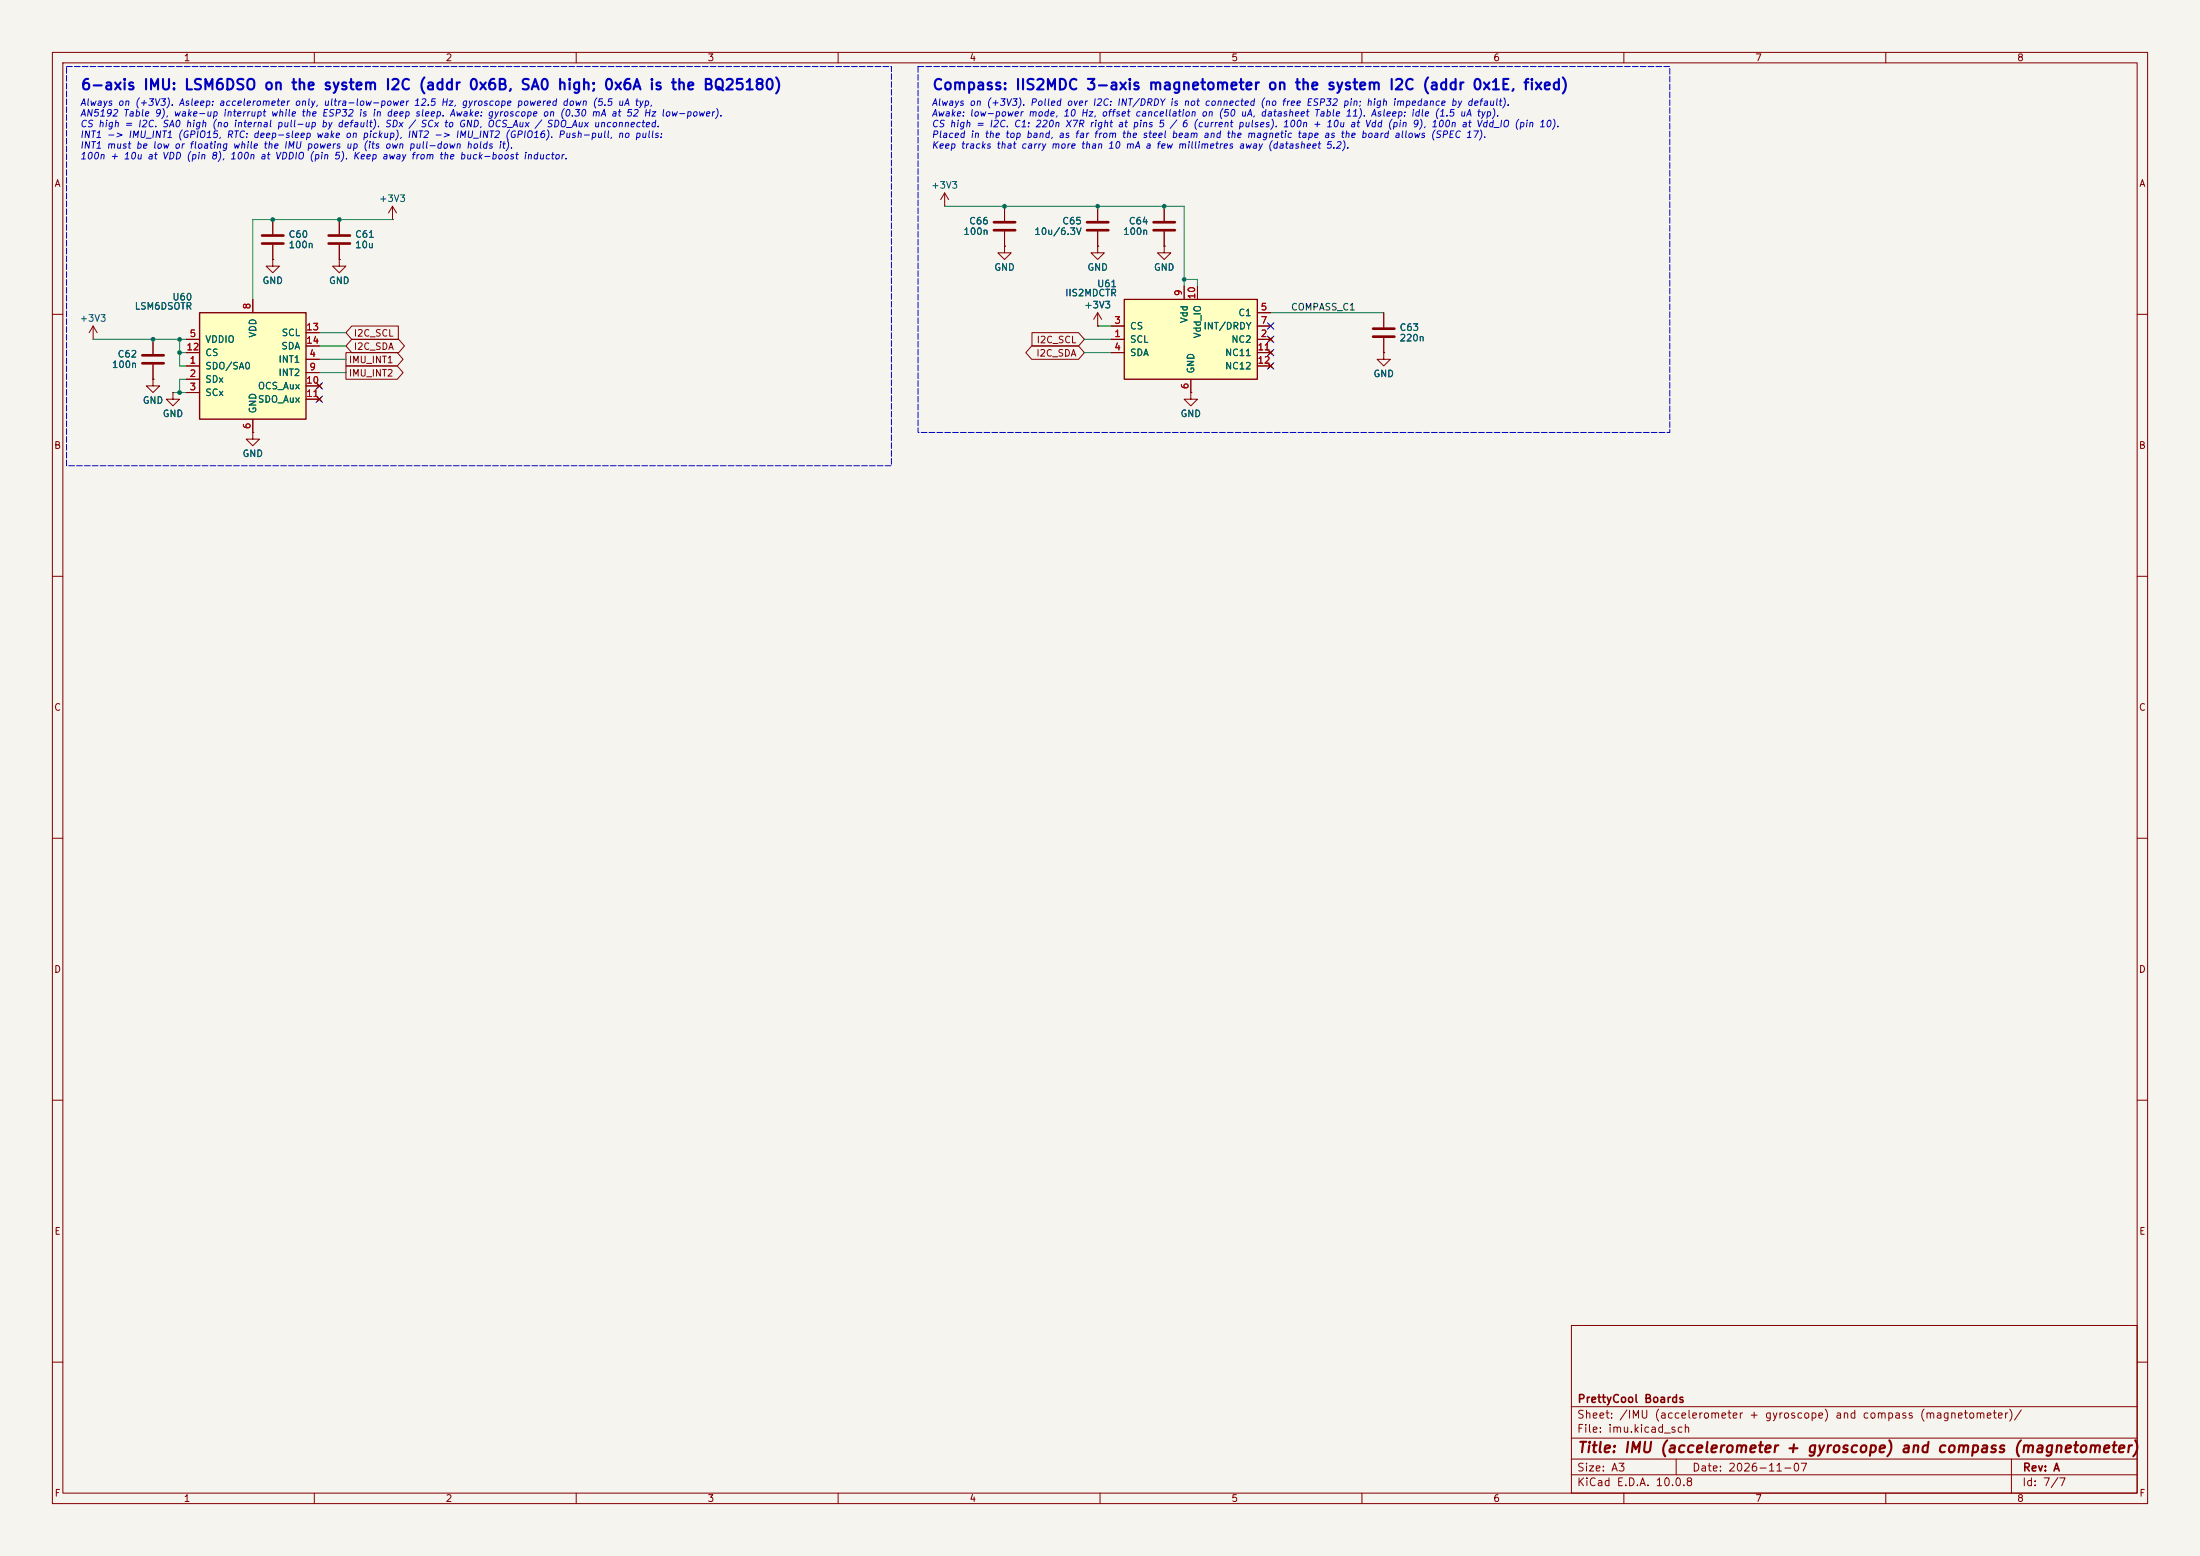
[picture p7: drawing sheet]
(kicad_sch
 (version 20260306)
 (generator "eeschema")
 (generator_version "10.0")
 (paper "A3")
 (title_block
  (title "IMU (accelerometer + gyroscope) and compass (magnetometer)")
  (date "2026-11-07")
  (rev "A")
  (company "PrettyCool Boards"))
 (lib_symbols
  (symbol "Device:C"
   (pin_numbers (hide yes))
   (pin_names
    (offset 0.254)) (exclude_from_sim no) (in_bom yes) (on_board yes)
   (in_pos_files yes)
   (duplicate_pin_numbers_are_jumpers no)
   (property "Reference" "C" (at 0.635 2.54 0) (show_name no) (do_not_autoplace no) (effects (font (size 1.27 1.27)) (justify left)))
   (property "Value" "C" (at 0.635 -2.54 0) (show_name no) (do_not_autoplace no) (effects (font (size 1.27 1.27)) (justify left)))
   (property "Footprint" "" (at 0.9652 -3.81 0) (show_name no) (do_not_autoplace no) (hide yes) (effects (font (size 1.27 1.27))))
   (property "Datasheet" "" (at 0 0 0) (show_name no) (do_not_autoplace no) (hide yes) (effects (font (size 1.27 1.27))))
   (property "Description" "Unpolarized capacitor" (at 0 0 0) (show_name no) (do_not_autoplace no) (hide yes) (effects (font (size 1.27 1.27))))
   (symbol "C_0_1"
    (polyline (pts (xy -2.032 0.762) (xy 2.032 0.762)) (stroke (width 0.508) (type default)) (fill (type none)))
    (polyline (pts (xy -2.032 -0.762) (xy 2.032 -0.762)) (stroke (width 0.508) (type default)) (fill (type none))))
   (symbol "C_1_1"
    (pin passive line (at 0 3.81 270) (length 2.794) (name "" (effects (font (size 1.27 1.27)))) (number "1" (effects (font (size 1.27 1.27)))))
    (pin passive line (at 0 -3.81 90) (length 2.794) (name "" (effects (font (size 1.27 1.27)))) (number "2" (effects (font (size 1.27 1.27))))))
   (embedded_fonts no))
  (symbol "caliper:IIS2MDC"
   (pin_names
    (offset 1.016)) (exclude_from_sim no) (in_bom yes) (on_board yes)
   (in_pos_files yes)
   (duplicate_pin_numbers_are_jumpers no)
   (property "Reference" "U" (at -12.7 8.89 0) (show_name no) (do_not_autoplace no) (effects (font (size 1.27 1.27)) (justify left bottom)))
   (property "Value" "IIS2MDC" (at -12.7 -8.89 0) (show_name no) (do_not_autoplace no) (effects (font (size 1.27 1.27)) (justify left top)))
   (property "Footprint" "Package_LGA:LGA-12_2x2mm_P0.5mm" (at 0 0 0) (hide yes) (show_name no) (do_not_autoplace no) (effects (font (size 1.27 1.27))))
   (property "Datasheet" "https://www.st.com/resource/en/datasheet/iis2mdc.pdf" (at 0 0 0) (hide yes) (show_name no) (do_not_autoplace no) (effects (font (size 1.27 1.27))))
   (property "Description" "3-axis magnetometer, +/-50 gauss, I2C/SPI, 1.71-3.6 V, LGA-12 2x2x0.7 mm" (at 0 0 0) (hide yes) (show_name no) (do_not_autoplace no) (effects (font (size 1.27 1.27))))
   (symbol "IIS2MDC_0_1"
    (rectangle (start -12.7 7.62) (end 12.7 -7.62) (stroke (width 0.254) (type default)) (fill (type background))))
   (symbol "IIS2MDC_1_1"
    (pin input line (at -15.24 2.54 0) (length 2.54) (name "CS" (effects (font (size 1.27 1.27)))) (number "3" (effects (font (size 1.27 1.27)))))
    (pin input line (at -15.24 0 0) (length 2.54) (name "SCL" (effects (font (size 1.27 1.27)))) (number "1" (effects (font (size 1.27 1.27)))))
    (pin bidirectional line (at -15.24 -2.54 0) (length 2.54) (name "SDA" (effects (font (size 1.27 1.27)))) (number "4" (effects (font (size 1.27 1.27)))))
    (pin passive line (at 15.24 5.08 180) (length 2.54) (name "C1" (effects (font (size 1.27 1.27)))) (number "5" (effects (font (size 1.27 1.27)))))
    (pin output line (at 15.24 2.54 180) (length 2.54) (name "INT/DRDY" (effects (font (size 1.27 1.27)))) (number "7" (effects (font (size 1.27 1.27)))))
    (pin no_connect line (at 15.24 0 180) (length 2.54) (name "NC2" (effects (font (size 1.27 1.27)))) (number "2" (effects (font (size 1.27 1.27)))))
    (pin no_connect line (at 15.24 -2.54 180) (length 2.54) (name "NC11" (effects (font (size 1.27 1.27)))) (number "11" (effects (font (size 1.27 1.27)))))
    (pin no_connect line (at 15.24 -5.08 180) (length 2.54) (name "NC12" (effects (font (size 1.27 1.27)))) (number "12" (effects (font (size 1.27 1.27)))))
    (pin power_in line (at -1.27 10.16 270) (length 2.54) (name "Vdd" (effects (font (size 1.27 1.27)))) (number "9" (effects (font (size 1.27 1.27)))))
    (pin power_in line (at 1.27 10.16 270) (length 2.54) (name "Vdd_IO" (effects (font (size 1.27 1.27)))) (number "10" (effects (font (size 1.27 1.27)))))
    (pin power_in line (at 0 -10.16 90) (length 2.54) (name "GND" (effects (font (size 1.27 1.27)))) (number "6" (effects (font (size 1.27 1.27)))))
    (pin passive line (at 0 -10.16 90) (length 2.54) (hide yes) (name "GND" (effects (font (size 1.27 1.27)))) (number "8" (effects (font (size 1.27 1.27))))))
   (embedded_fonts no))
  (symbol "caliper:LSM6DSO"
   (pin_names
    (offset 1.016)) (exclude_from_sim no) (in_bom yes) (on_board yes)
   (in_pos_files yes)
   (duplicate_pin_numbers_are_jumpers no)
   (property "Reference" "U" (at -10.16 11.43 0) (show_name no) (do_not_autoplace no) (effects (font (size 1.27 1.27)) (justify left bottom)))
   (property "Value" "LSM6DSO" (at -10.16 -11.43 0) (show_name no) (do_not_autoplace no) (effects (font (size 1.27 1.27)) (justify left top)))
   (property "Footprint" "Package_LGA:LGA-14_3x2.5mm_P0.5mm_LayoutBorder3x4y" (at 0 0 0) (hide yes) (show_name no) (do_not_autoplace no) (effects (font (size 1.27 1.27))))
   (property "Datasheet" "https://www.st.com/resource/en/datasheet/lsm6dso.pdf" (at 0 0 0) (hide yes) (show_name no) (do_not_autoplace no) (effects (font (size 1.27 1.27))))
   (property "Description" "6-axis IMU: 3-axis accelerometer + 3-axis gyroscope, I2C/SPI, 1.71-3.6 V, LGA-14 2.5x3x0.83 mm" (at 0 0 0) (hide yes) (show_name no) (do_not_autoplace no) (effects (font (size 1.27 1.27))))
   (symbol "LSM6DSO_0_1"
    (rectangle (start -10.16 10.16) (end 10.16 -10.16) (stroke (width 0.254) (type default)) (fill (type background))))
   (symbol "LSM6DSO_1_1"
    (pin power_in line (at -12.7 5.08 0) (length 2.54) (name "VDDIO" (effects (font (size 1.27 1.27)))) (number "5" (effects (font (size 1.27 1.27)))))
    (pin input line (at -12.7 2.54 0) (length 2.54) (name "CS" (effects (font (size 1.27 1.27)))) (number "12" (effects (font (size 1.27 1.27)))))
    (pin input line (at -12.7 0 0) (length 2.54) (name "SDO/SA0" (effects (font (size 1.27 1.27)))) (number "1" (effects (font (size 1.27 1.27)))))
    (pin input line (at -12.7 -2.54 0) (length 2.54) (name "SDx" (effects (font (size 1.27 1.27)))) (number "2" (effects (font (size 1.27 1.27)))))
    (pin input line (at -12.7 -5.08 0) (length 2.54) (name "SCx" (effects (font (size 1.27 1.27)))) (number "3" (effects (font (size 1.27 1.27)))))
    (pin input line (at 12.7 6.35 180) (length 2.54) (name "SCL" (effects (font (size 1.27 1.27)))) (number "13" (effects (font (size 1.27 1.27)))))
    (pin bidirectional line (at 12.7 3.81 180) (length 2.54) (name "SDA" (effects (font (size 1.27 1.27)))) (number "14" (effects (font (size 1.27 1.27)))))
    (pin output line (at 12.7 1.27 180) (length 2.54) (name "INT1" (effects (font (size 1.27 1.27)))) (number "4" (effects (font (size 1.27 1.27)))))
    (pin output line (at 12.7 -1.27 180) (length 2.54) (name "INT2" (effects (font (size 1.27 1.27)))) (number "9" (effects (font (size 1.27 1.27)))))
    (pin no_connect line (at 12.7 -3.81 180) (length 2.54) (name "OCS_Aux" (effects (font (size 1.27 1.27)))) (number "10" (effects (font (size 1.27 1.27)))))
    (pin no_connect line (at 12.7 -6.35 180) (length 2.54) (name "SDO_Aux" (effects (font (size 1.27 1.27)))) (number "11" (effects (font (size 1.27 1.27)))))
    (pin power_in line (at 0 12.7 270) (length 2.54) (name "VDD" (effects (font (size 1.27 1.27)))) (number "8" (effects (font (size 1.27 1.27)))))
    (pin power_in line (at 0 -12.7 90) (length 2.54) (name "GND" (effects (font (size 1.27 1.27)))) (number "6" (effects (font (size 1.27 1.27)))))
    (pin passive line (at 0 -12.7 90) (length 2.54) (hide yes) (name "GND" (effects (font (size 1.27 1.27)))) (number "7" (effects (font (size 1.27 1.27))))))
   (embedded_fonts no))
  (symbol "power:+3V3"
   (power global)
   (pin_numbers (hide yes))
   (pin_names
    (offset 0) (hide yes)) (exclude_from_sim no) (in_bom yes) (on_board yes)
   (in_pos_files yes)
   (duplicate_pin_numbers_are_jumpers no)
   (property "Reference" "#PWR" (at 0 -3.81 0) (show_name no) (do_not_autoplace no) (hide yes) (effects (font (size 1.27 1.27))))
   (property "Value" "+3V3" (at 0 3.556 0) (show_name no) (do_not_autoplace no) (effects (font (size 1.27 1.27))))
   (property "Footprint" "" (at 0 0 0) (show_name no) (do_not_autoplace no) (hide yes) (effects (font (size 1.27 1.27))))
   (property "Datasheet" "" (at 0 0 0) (show_name no) (do_not_autoplace no) (hide yes) (effects (font (size 1.27 1.27))))
   (property "Description" "Power symbol creates a global label with name \"+3V3\"" (at 0 0 0) (show_name no) (do_not_autoplace no) (hide yes) (effects (font (size 1.27 1.27))))
   (symbol "+3V3_0_1"
    (polyline (pts (xy -0.762 1.27) (xy 0 2.54)) (stroke (width 0) (type default)) (fill (type none)))
    (polyline (pts (xy 0 2.54) (xy 0.762 1.27)) (stroke (width 0) (type default)) (fill (type none)))
    (polyline (pts (xy 0 0) (xy 0 2.54)) (stroke (width 0) (type default)) (fill (type none))))
   (symbol "+3V3_1_1"
    (pin power_in line (at 0 0 90) (length 0) (name "" (effects (font (size 1.27 1.27)))) (number "1" (effects (font (size 1.27 1.27))))))
   (embedded_fonts no))
  (symbol "power:GND"
   (power global)
   (pin_numbers (hide yes))
   (pin_names
    (offset 0) (hide yes)) (exclude_from_sim no) (in_bom yes) (on_board yes)
   (in_pos_files yes)
   (duplicate_pin_numbers_are_jumpers no)
   (property "Reference" "#PWR" (at 0 -6.35 0) (show_name no) (do_not_autoplace no) (hide yes) (effects (font (size 1.27 1.27))))
   (property "Value" "GND" (at 0 -3.81 0) (show_name no) (do_not_autoplace no) (effects (font (size 1.27 1.27))))
   (property "Footprint" "" (at 0 0 0) (show_name no) (do_not_autoplace no) (hide yes) (effects (font (size 1.27 1.27))))
   (property "Datasheet" "" (at 0 0 0) (show_name no) (do_not_autoplace no) (hide yes) (effects (font (size 1.27 1.27))))
   (property "Description" "Power symbol creates a global label with name \"GND\" , ground" (at 0 0 0) (show_name no) (do_not_autoplace no) (hide yes) (effects (font (size 1.27 1.27))))
   (symbol "GND_0_1"
    (polyline (pts (xy 0 0) (xy 0 -1.27) (xy 1.27 -1.27) (xy 0 -2.54) (xy -1.27 -1.27) (xy 0 -1.27)) (stroke (width 0) (type default)) (fill (type none))))
   (symbol "GND_1_1"
    (pin power_in line (at 0 0 270) (length 0) (name "" (effects (font (size 1.27 1.27)))) (number "1" (effects (font (size 1.27 1.27))))))
   (embedded_fonts no)))
 (text "6-axis IMU: LSM6DSO on the system I2C (addr 0x6B, SA0 high; 0x6A is the BQ25180)"
  (exclude_from_sim no)
  (at 15.24 15.24 0)
  (effects (font (size 2 2)
    (bold yes)) (justify left top)))
 (text "Always on (+3V3). Asleep: accelerometer only, ultra-low-power 12.5 Hz, gyroscope powered down (5.5 uA typ,\nAN5192 Table 9), wake-up interrupt while the ESP32 is in deep sleep. Awake: gyroscope on (0.30 mA at 52 Hz low-power).\nCS high = I2C. SA0 high (no internal pull-up by default). SDx / SCx to GND, OCS_Aux / SDO_Aux unconnected.\nINT1 -> IMU_INT1 (GPIO15, RTC: deep-sleep wake on pickup), INT2 -> IMU_INT2 (GPIO16). Push-pull, no pulls:\nINT1 must be low or floating while the IMU powers up (its own pull-down holds it).\n100n + 10u at VDD (pin 8), 100n at VDDIO (pin 5). Keep away from the buck-boost inductor."
  (exclude_from_sim no)
  (at 15.24 19.05 0)
  (effects (font (size 1.27 1.27)
    (italic yes)) (justify left top)))
 (rectangle
  (start 12.7 12.7)
  (end 170.18 88.9)
  (stroke (width 0.1) (type dash))
  (fill (type none)))
 (symbol
  (lib_id "caliper:LSM6DSO")
  (at 48.26 69.85 0)
  (unit 1)
  (body_style 1)
  (exclude_from_sim no)
  (in_bom yes)
  (on_board yes)
  (in_pos_files yes)
  (dnp no)
  (property "Reference" "U60" (at 36.8 56.69 0) (show_name no) (do_not_autoplace no) (effects (font (size 1.27 1.27)) (justify right)))
  (property "Value" "LSM6DSOTR" (at 36.8 58.44 0) (show_name no) (do_not_autoplace no) (effects (font (size 1.27 1.27)) (justify right)))
  (property "Footprint" "Package_LGA:LGA-14_3x2.5mm_P0.5mm_LayoutBorder3x4y" (at 48.26 69.85 0) (hide yes) (show_name no) (do_not_autoplace no) (effects (font (size 1.27 1.27))))
  (property "Datasheet" "https://www.st.com/resource/en/datasheet/lsm6dso.pdf" (at 48.26 69.85 0) (hide yes) (show_name no) (do_not_autoplace no) (effects (font (size 1.27 1.27))))
  (property "Description" "6-axis IMU: 3-axis accelerometer + 3-axis gyroscope, I2C/SPI, 1.71-3.6 V, LGA-14 2.5x3x0.83 mm" (at 48.26 69.85 0) (hide yes) (show_name no) (do_not_autoplace no) (effects (font (size 1.27 1.27))))
  (property "MPN" "LSM6DSOTR" (at 48.26 69.85 0) (hide yes) (show_name no) (do_not_autoplace no) (effects (font (size 1.27 1.27))))
  (property "Manufacturer" "STMicroelectronics" (at 48.26 69.85 0) (hide yes) (show_name no) (do_not_autoplace no) (effects (font (size 1.27 1.27))))
  (property "LCSC" "C2655100" (at 48.26 69.85 0) (hide yes) (show_name no) (do_not_autoplace no) (effects (font (size 1.27 1.27))))
  (pin "5")
  (pin "12")
  (pin "1")
  (pin "2")
  (pin "3")
  (pin "13")
  (pin "14")
  (pin "4")
  (pin "9")
  (pin "10")
  (pin "11")
  (pin "8")
  (pin "6")
  (pin "7"))
 (symbol
  (lib_id "power:GND")
  (at 33.02 74.93 0)
  (unit 1)
  (body_style 1)
  (exclude_from_sim no)
  (in_bom yes)
  (on_board yes)
  (in_pos_files yes)
  (dnp no)
  (property "Reference" "#PWR07001" (at 33.02 74.93 0) (hide yes) (show_name no) (do_not_autoplace no) (effects (font (size 1.27 1.27))))
  (property "Value" "GND" (at 33.02 78.23 0) (show_name no) (do_not_autoplace no) (effects (font (size 1.27 1.27)) (justify top)))
  (property "Footprint" "" (at 33.02 74.93 0) (hide yes) (show_name no) (do_not_autoplace no) (effects (font (size 1.27 1.27))))
  (property "Datasheet" "" (at 33.02 74.93 0) (hide yes) (show_name no) (do_not_autoplace no) (effects (font (size 1.27 1.27))))
  (property "Description" "" (at 33.02 74.93 0) (hide yes) (show_name no) (do_not_autoplace no) (effects (font (size 1.27 1.27))))
  (pin "1"))
 (no_connect
  (at 60.96 73.66))
 (no_connect
  (at 60.96 76.2))
 (symbol
  (lib_id "power:GND")
  (at 48.26 82.55 0)
  (unit 1)
  (body_style 1)
  (exclude_from_sim no)
  (in_bom yes)
  (on_board yes)
  (in_pos_files yes)
  (dnp no)
  (property "Reference" "#PWR07002" (at 48.26 82.55 0) (hide yes) (show_name no) (do_not_autoplace no) (effects (font (size 1.27 1.27))))
  (property "Value" "GND" (at 48.26 85.85 0) (show_name no) (do_not_autoplace no) (effects (font (size 1.27 1.27)) (justify top)))
  (property "Footprint" "" (at 48.26 82.55 0) (hide yes) (show_name no) (do_not_autoplace no) (effects (font (size 1.27 1.27))))
  (property "Datasheet" "" (at 48.26 82.55 0) (hide yes) (show_name no) (do_not_autoplace no) (effects (font (size 1.27 1.27))))
  (property "Description" "" (at 48.26 82.55 0) (hide yes) (show_name no) (do_not_autoplace no) (effects (font (size 1.27 1.27))))
  (pin "1"))
 (symbol
  (lib_id "Device:C")
  (at 29.21 68.58 180)
  (unit 1)
  (body_style 1)
  (exclude_from_sim no)
  (in_bom yes)
  (on_board yes)
  (in_pos_files yes)
  (dnp no)
  (property "Reference" "C62" (at 26.278 67.58 0) (show_name no) (do_not_autoplace no) (effects (font (size 1.27 1.27)) (justify left)))
  (property "Value" "100n" (at 26.278 69.58 0) (show_name no) (do_not_autoplace no) (effects (font (size 1.27 1.27)) (justify left)))
  (property "Footprint" "Capacitor_SMD:C_0402_1005Metric" (at 29.21 68.58 0) (hide yes) (show_name no) (do_not_autoplace no) (effects (font (size 1.27 1.27))))
  (property "Datasheet" "" (at 29.21 68.58 0) (hide yes) (show_name no) (do_not_autoplace no) (effects (font (size 1.27 1.27))))
  (property "Description" "Unpolarized capacitor" (at 29.21 68.58 0) (hide yes) (show_name no) (do_not_autoplace no) (effects (font (size 1.27 1.27))))
  (property "MPN" "CL05B104KO5NNNC" (at 29.21 68.58 0) (hide yes) (show_name no) (do_not_autoplace no) (effects (font (size 1.27 1.27))))
  (property "Manufacturer" "Samsung Electro-Mechanics" (at 29.21 68.58 0) (hide yes) (show_name no) (do_not_autoplace no) (effects (font (size 1.27 1.27))))
  (property "LCSC" "C1525" (at 29.21 68.58 0) (hide yes) (show_name no) (do_not_autoplace no) (effects (font (size 1.27 1.27))))
  (pin "1")
  (pin "2"))
 (symbol
  (lib_id "power:GND")
  (at 29.21 72.39 0)
  (unit 1)
  (body_style 1)
  (exclude_from_sim no)
  (in_bom yes)
  (on_board yes)
  (in_pos_files yes)
  (dnp no)
  (property "Reference" "#PWR07003" (at 29.21 72.39 0) (hide yes) (show_name no) (do_not_autoplace no) (effects (font (size 1.27 1.27))))
  (property "Value" "GND" (at 29.21 75.69 0) (show_name no) (do_not_autoplace no) (effects (font (size 1.27 1.27)) (justify top)))
  (property "Footprint" "" (at 29.21 72.39 0) (hide yes) (show_name no) (do_not_autoplace no) (effects (font (size 1.27 1.27))))
  (property "Datasheet" "" (at 29.21 72.39 0) (hide yes) (show_name no) (do_not_autoplace no) (effects (font (size 1.27 1.27))))
  (property "Description" "" (at 29.21 72.39 0) (hide yes) (show_name no) (do_not_autoplace no) (effects (font (size 1.27 1.27))))
  (pin "1"))
 (symbol
  (lib_id "power:+3V3")
  (at 17.78 64.77 0)
  (unit 1)
  (body_style 1)
  (exclude_from_sim no)
  (in_bom yes)
  (on_board yes)
  (in_pos_files yes)
  (dnp no)
  (property "Reference" "#PWR07004" (at 17.78 64.77 0) (hide yes) (show_name no) (do_not_autoplace no) (effects (font (size 1.27 1.27))))
  (property "Value" "+3V3" (at 17.78 61.47 0) (show_name no) (do_not_autoplace no) (effects (font (size 1.27 1.27)) (justify bottom)))
  (property "Footprint" "" (at 17.78 64.77 0) (hide yes) (show_name no) (do_not_autoplace no) (effects (font (size 1.27 1.27))))
  (property "Datasheet" "" (at 17.78 64.77 0) (hide yes) (show_name no) (do_not_autoplace no) (effects (font (size 1.27 1.27))))
  (property "Description" "" (at 17.78 64.77 0) (hide yes) (show_name no) (do_not_autoplace no) (effects (font (size 1.27 1.27))))
  (pin "1"))
 (global_label "I2C_SCL"
  (shape input)
  (at 66.04 63.5 0)
  (fields_autoplaced yes)
  (effects (font (size 1.27 1.27)) (justify left))
  (property "Intersheetrefs" "${INTERSHEET_REFS}" (at 66.04 63.5 0) (hide yes) (show_name no) (do_not_autoplace no) (effects (font (size 1.27 1.27)) (justify left))))
 (global_label "I2C_SDA"
  (shape bidirectional)
  (at 66.04 66.04 0)
  (fields_autoplaced yes)
  (effects (font (size 1.27 1.27)) (justify left))
  (property "Intersheetrefs" "${INTERSHEET_REFS}" (at 66.04 66.04 0) (hide yes) (show_name no) (do_not_autoplace no) (effects (font (size 1.27 1.27)) (justify left))))
 (global_label "IMU_INT1"
  (shape output)
  (at 66.04 68.58 0)
  (fields_autoplaced yes)
  (effects (font (size 1.27 1.27)) (justify left))
  (property "Intersheetrefs" "${INTERSHEET_REFS}" (at 66.04 68.58 0) (hide yes) (show_name no) (do_not_autoplace no) (effects (font (size 1.27 1.27)) (justify left))))
 (global_label "IMU_INT2"
  (shape output)
  (at 66.04 71.12 0)
  (fields_autoplaced yes)
  (effects (font (size 1.27 1.27)) (justify left))
  (property "Intersheetrefs" "${INTERSHEET_REFS}" (at 66.04 71.12 0) (hide yes) (show_name no) (do_not_autoplace no) (effects (font (size 1.27 1.27)) (justify left))))
 (symbol
  (lib_id "Device:C")
  (at 52.07 45.72 180)
  (unit 1)
  (body_style 1)
  (exclude_from_sim no)
  (in_bom yes)
  (on_board yes)
  (in_pos_files yes)
  (dnp no)
  (property "Reference" "C60" (at 55.002 44.72 0) (show_name no) (do_not_autoplace no) (effects (font (size 1.27 1.27)) (justify right)))
  (property "Value" "100n" (at 55.002 46.72 0) (show_name no) (do_not_autoplace no) (effects (font (size 1.27 1.27)) (justify right)))
  (property "Footprint" "Capacitor_SMD:C_0402_1005Metric" (at 52.07 45.72 0) (hide yes) (show_name no) (do_not_autoplace no) (effects (font (size 1.27 1.27))))
  (property "Datasheet" "" (at 52.07 45.72 0) (hide yes) (show_name no) (do_not_autoplace no) (effects (font (size 1.27 1.27))))
  (property "Description" "Unpolarized capacitor" (at 52.07 45.72 0) (hide yes) (show_name no) (do_not_autoplace no) (effects (font (size 1.27 1.27))))
  (property "MPN" "CL05B104KO5NNNC" (at 52.07 45.72 0) (hide yes) (show_name no) (do_not_autoplace no) (effects (font (size 1.27 1.27))))
  (property "Manufacturer" "Samsung Electro-Mechanics" (at 52.07 45.72 0) (hide yes) (show_name no) (do_not_autoplace no) (effects (font (size 1.27 1.27))))
  (property "LCSC" "C1525" (at 52.07 45.72 0) (hide yes) (show_name no) (do_not_autoplace no) (effects (font (size 1.27 1.27))))
  (pin "1")
  (pin "2"))
 (symbol
  (lib_id "power:GND")
  (at 52.07 49.53 0)
  (unit 1)
  (body_style 1)
  (exclude_from_sim no)
  (in_bom yes)
  (on_board yes)
  (in_pos_files yes)
  (dnp no)
  (property "Reference" "#PWR07005" (at 52.07 49.53 0) (hide yes) (show_name no) (do_not_autoplace no) (effects (font (size 1.27 1.27))))
  (property "Value" "GND" (at 52.07 52.83 0) (show_name no) (do_not_autoplace no) (effects (font (size 1.27 1.27)) (justify top)))
  (property "Footprint" "" (at 52.07 49.53 0) (hide yes) (show_name no) (do_not_autoplace no) (effects (font (size 1.27 1.27))))
  (property "Datasheet" "" (at 52.07 49.53 0) (hide yes) (show_name no) (do_not_autoplace no) (effects (font (size 1.27 1.27))))
  (property "Description" "" (at 52.07 49.53 0) (hide yes) (show_name no) (do_not_autoplace no) (effects (font (size 1.27 1.27))))
  (pin "1"))
 (symbol
  (lib_id "Device:C")
  (at 64.77 45.72 180)
  (unit 1)
  (body_style 1)
  (exclude_from_sim no)
  (in_bom yes)
  (on_board yes)
  (in_pos_files yes)
  (dnp no)
  (property "Reference" "C61" (at 67.702 44.72 0) (show_name no) (do_not_autoplace no) (effects (font (size 1.27 1.27)) (justify right)))
  (property "Value" "10u" (at 67.702 46.72 0) (show_name no) (do_not_autoplace no) (effects (font (size 1.27 1.27)) (justify right)))
  (property "Footprint" "Capacitor_SMD:C_0603_1608Metric" (at 64.77 45.72 0) (hide yes) (show_name no) (do_not_autoplace no) (effects (font (size 1.27 1.27))))
  (property "Datasheet" "" (at 64.77 45.72 0) (hide yes) (show_name no) (do_not_autoplace no) (effects (font (size 1.27 1.27))))
  (property "Description" "Unpolarized capacitor" (at 64.77 45.72 0) (hide yes) (show_name no) (do_not_autoplace no) (effects (font (size 1.27 1.27))))
  (property "MPN" "CL10A106KP8NNNC" (at 64.77 45.72 0) (hide yes) (show_name no) (do_not_autoplace no) (effects (font (size 1.27 1.27))))
  (property "Manufacturer" "Samsung Electro-Mechanics" (at 64.77 45.72 0) (hide yes) (show_name no) (do_not_autoplace no) (effects (font (size 1.27 1.27))))
  (property "LCSC" "C19702" (at 64.77 45.72 0) (hide yes) (show_name no) (do_not_autoplace no) (effects (font (size 1.27 1.27))))
  (pin "1")
  (pin "2"))
 (symbol
  (lib_id "power:GND")
  (at 64.77 49.53 0)
  (unit 1)
  (body_style 1)
  (exclude_from_sim no)
  (in_bom yes)
  (on_board yes)
  (in_pos_files yes)
  (dnp no)
  (property "Reference" "#PWR07006" (at 64.77 49.53 0) (hide yes) (show_name no) (do_not_autoplace no) (effects (font (size 1.27 1.27))))
  (property "Value" "GND" (at 64.77 52.83 0) (show_name no) (do_not_autoplace no) (effects (font (size 1.27 1.27)) (justify top)))
  (property "Footprint" "" (at 64.77 49.53 0) (hide yes) (show_name no) (do_not_autoplace no) (effects (font (size 1.27 1.27))))
  (property "Datasheet" "" (at 64.77 49.53 0) (hide yes) (show_name no) (do_not_autoplace no) (effects (font (size 1.27 1.27))))
  (property "Description" "" (at 64.77 49.53 0) (hide yes) (show_name no) (do_not_autoplace no) (effects (font (size 1.27 1.27))))
  (pin "1"))
 (symbol
  (lib_id "power:+3V3")
  (at 74.93 41.91 0)
  (unit 1)
  (body_style 1)
  (exclude_from_sim no)
  (in_bom yes)
  (on_board yes)
  (in_pos_files yes)
  (dnp no)
  (property "Reference" "#PWR07007" (at 74.93 41.91 0) (hide yes) (show_name no) (do_not_autoplace no) (effects (font (size 1.27 1.27))))
  (property "Value" "+3V3" (at 74.93 38.61 0) (show_name no) (do_not_autoplace no) (effects (font (size 1.27 1.27)) (justify bottom)))
  (property "Footprint" "" (at 74.93 41.91 0) (hide yes) (show_name no) (do_not_autoplace no) (effects (font (size 1.27 1.27))))
  (property "Datasheet" "" (at 74.93 41.91 0) (hide yes) (show_name no) (do_not_autoplace no) (effects (font (size 1.27 1.27))))
  (property "Description" "" (at 74.93 41.91 0) (hide yes) (show_name no) (do_not_autoplace no) (effects (font (size 1.27 1.27))))
  (pin "1"))
 (wire
  (pts (xy 17.78 64.77) (xy 29.21 64.77))
  (stroke (width 0) (type default)))
 (wire
  (pts (xy 29.21 64.77) (xy 34.29 64.77))
  (stroke (width 0) (type default)))
 (wire
  (pts (xy 34.29 64.77) (xy 34.29 67.31))
  (stroke (width 0) (type default)))
 (wire
  (pts (xy 34.29 64.77) (xy 35.56 64.77))
  (stroke (width 0) (type default)))
 (wire
  (pts (xy 34.29 67.31) (xy 34.29 69.85))
  (stroke (width 0) (type default)))
 (wire
  (pts (xy 34.29 67.31) (xy 35.56 67.31))
  (stroke (width 0) (type default)))
 (wire
  (pts (xy 34.29 69.85) (xy 35.56 69.85))
  (stroke (width 0) (type default)))
 (wire
  (pts (xy 48.26 41.91) (xy 48.26 57.15))
  (stroke (width 0) (type default)))
 (wire
  (pts (xy 48.26 41.91) (xy 52.07 41.91))
  (stroke (width 0) (type default)))
 (wire
  (pts (xy 52.07 41.91) (xy 64.77 41.91))
  (stroke (width 0) (type default)))
 (wire
  (pts (xy 64.77 41.91) (xy 74.93 41.91))
  (stroke (width 0) (type default)))
 (wire
  (pts (xy 33.02 74.93) (xy 34.29 74.93))
  (stroke (width 0) (type default)))
 (wire
  (pts (xy 34.29 72.39) (xy 34.29 74.93))
  (stroke (width 0) (type default)))
 (wire
  (pts (xy 34.29 72.39) (xy 35.56 72.39))
  (stroke (width 0) (type default)))
 (wire
  (pts (xy 34.29 74.93) (xy 35.56 74.93))
  (stroke (width 0) (type default)))
 (wire
  (pts (xy 60.96 63.5) (xy 66.04 63.5))
  (stroke (width 0) (type default)))
 (wire
  (pts (xy 60.96 66.04) (xy 66.04 66.04))
  (stroke (width 0) (type default)))
 (wire
  (pts (xy 60.96 68.58) (xy 66.04 68.58))
  (stroke (width 0) (type default)))
 (wire
  (pts (xy 60.96 71.12) (xy 66.04 71.12))
  (stroke (width 0) (type default)))
 (junction
  (at 29.21 64.77)
  (diameter 0)
  (color 0 0 0 0))
 (junction
  (at 34.29 64.77)
  (diameter 0)
  (color 0 0 0 0))
 (junction
  (at 34.29 67.31)
  (diameter 0)
  (color 0 0 0 0))
 (junction
  (at 34.29 74.93)
  (diameter 0)
  (color 0 0 0 0))
 (junction
  (at 52.07 41.91)
  (diameter 0)
  (color 0 0 0 0))
 (junction
  (at 64.77 41.91)
  (diameter 0)
  (color 0 0 0 0))
 (text "Compass: IIS2MDC 3-axis magnetometer on the system I2C (addr 0x1E, fixed)"
  (exclude_from_sim no)
  (at 177.8 15.24 0)
  (effects (font (size 2 2)
    (bold yes)) (justify left top)))
 (text "Always on (+3V3). Polled over I2C: INT/DRDY is not connected (no free ESP32 pin; high impedance by default).\nAwake: low-power mode, 10 Hz, offset cancellation on (50 uA, datasheet Table 11). Asleep: idle (1.5 uA typ).\nCS high = I2C. C1: 220n X7R right at pins 5 / 6 (current pulses). 100n + 10u at Vdd (pin 9), 100n at Vdd_IO (pin 10).\nPlaced in the top band, as far from the steel beam and the magnetic tape as the board allows (SPEC 17).\nKeep tracks that carry more than 10 mA a few millimetres away (datasheet 5.2)."
  (exclude_from_sim no)
  (at 177.8 19.05 0)
  (effects (font (size 1.27 1.27)
    (italic yes)) (justify left top)))
 (rectangle
  (start 175.26 12.7)
  (end 318.77 82.55)
  (stroke (width 0.1) (type dash))
  (fill (type none)))
 (symbol
  (lib_id "caliper:IIS2MDC")
  (at 227.33 64.77 0)
  (unit 1)
  (body_style 1)
  (exclude_from_sim no)
  (in_bom yes)
  (on_board yes)
  (in_pos_files yes)
  (dnp no)
  (property "Reference" "U61" (at 213.33 54.15 0) (show_name no) (do_not_autoplace no) (effects (font (size 1.27 1.27)) (justify right)))
  (property "Value" "IIS2MDCTR" (at 213.33 55.9 0) (show_name no) (do_not_autoplace no) (effects (font (size 1.27 1.27)) (justify right)))
  (property "Footprint" "Package_LGA:LGA-12_2x2mm_P0.5mm" (at 227.33 64.77 0) (hide yes) (show_name no) (do_not_autoplace no) (effects (font (size 1.27 1.27))))
  (property "Datasheet" "https://www.st.com/resource/en/datasheet/iis2mdc.pdf" (at 227.33 64.77 0) (hide yes) (show_name no) (do_not_autoplace no) (effects (font (size 1.27 1.27))))
  (property "Description" "3-axis magnetometer, +/-50 gauss, I2C/SPI, 1.71-3.6 V, LGA-12 2x2x0.7 mm" (at 227.33 64.77 0) (hide yes) (show_name no) (do_not_autoplace no) (effects (font (size 1.27 1.27))))
  (property "MPN" "IIS2MDCTR" (at 227.33 64.77 0) (hide yes) (show_name no) (do_not_autoplace no) (effects (font (size 1.27 1.27))))
  (property "Manufacturer" "STMicroelectronics" (at 227.33 64.77 0) (hide yes) (show_name no) (do_not_autoplace no) (effects (font (size 1.27 1.27))))
  (property "LCSC" "C2655002" (at 227.33 64.77 0) (hide yes) (show_name no) (do_not_autoplace no) (effects (font (size 1.27 1.27))))
  (pin "3")
  (pin "1")
  (pin "4")
  (pin "5")
  (pin "7")
  (pin "2")
  (pin "11")
  (pin "12")
  (pin "9")
  (pin "10")
  (pin "6")
  (pin "8"))
 (symbol
  (lib_id "power:+3V3")
  (at 209.55 62.23 0)
  (unit 1)
  (body_style 1)
  (exclude_from_sim no)
  (in_bom yes)
  (on_board yes)
  (in_pos_files yes)
  (dnp no)
  (property "Reference" "#PWR07008" (at 209.55 62.23 0) (hide yes) (show_name no) (do_not_autoplace no) (effects (font (size 1.27 1.27))))
  (property "Value" "+3V3" (at 209.55 58.93 0) (show_name no) (do_not_autoplace no) (effects (font (size 1.27 1.27)) (justify bottom)))
  (property "Footprint" "" (at 209.55 62.23 0) (hide yes) (show_name no) (do_not_autoplace no) (effects (font (size 1.27 1.27))))
  (property "Datasheet" "" (at 209.55 62.23 0) (hide yes) (show_name no) (do_not_autoplace no) (effects (font (size 1.27 1.27))))
  (property "Description" "" (at 209.55 62.23 0) (hide yes) (show_name no) (do_not_autoplace no) (effects (font (size 1.27 1.27))))
  (pin "1"))
 (no_connect
  (at 242.57 62.23))
 (no_connect
  (at 242.57 64.77))
 (no_connect
  (at 242.57 67.31))
 (no_connect
  (at 242.57 69.85))
 (symbol
  (lib_id "power:GND")
  (at 227.33 74.93 0)
  (unit 1)
  (body_style 1)
  (exclude_from_sim no)
  (in_bom yes)
  (on_board yes)
  (in_pos_files yes)
  (dnp no)
  (property "Reference" "#PWR07009" (at 227.33 74.93 0) (hide yes) (show_name no) (do_not_autoplace no) (effects (font (size 1.27 1.27))))
  (property "Value" "GND" (at 227.33 78.23 0) (show_name no) (do_not_autoplace no) (effects (font (size 1.27 1.27)) (justify top)))
  (property "Footprint" "" (at 227.33 74.93 0) (hide yes) (show_name no) (do_not_autoplace no) (effects (font (size 1.27 1.27))))
  (property "Datasheet" "" (at 227.33 74.93 0) (hide yes) (show_name no) (do_not_autoplace no) (effects (font (size 1.27 1.27))))
  (property "Description" "" (at 227.33 74.93 0) (hide yes) (show_name no) (do_not_autoplace no) (effects (font (size 1.27 1.27))))
  (pin "1"))
 (global_label "I2C_SCL"
  (shape input)
  (at 207.01 64.77 180)
  (fields_autoplaced yes)
  (effects (font (size 1.27 1.27)) (justify right))
  (property "Intersheetrefs" "${INTERSHEET_REFS}" (at 207.01 64.77 180) (hide yes) (show_name no) (do_not_autoplace no) (effects (font (size 1.27 1.27)) (justify right))))
 (global_label "I2C_SDA"
  (shape bidirectional)
  (at 207.01 67.31 180)
  (fields_autoplaced yes)
  (effects (font (size 1.27 1.27)) (justify right))
  (property "Intersheetrefs" "${INTERSHEET_REFS}" (at 207.01 67.31 180) (hide yes) (show_name no) (do_not_autoplace no) (effects (font (size 1.27 1.27)) (justify right))))
 (label "COMPASS_C1"
  (at 246.38 59.69 0)
  (effects (font (size 1.27 1.27)) (justify left bottom)))
 (symbol
  (lib_id "Device:C")
  (at 264.16 63.5 0)
  (unit 1)
  (body_style 1)
  (exclude_from_sim no)
  (in_bom yes)
  (on_board yes)
  (in_pos_files yes)
  (dnp no)
  (property "Reference" "C63" (at 267.092 62.5 0) (show_name no) (do_not_autoplace no) (effects (font (size 1.27 1.27)) (justify left)))
  (property "Value" "220n" (at 267.092 64.5 0) (show_name no) (do_not_autoplace no) (effects (font (size 1.27 1.27)) (justify left)))
  (property "Footprint" "Capacitor_SMD:C_0402_1005Metric" (at 264.16 63.5 0) (hide yes) (show_name no) (do_not_autoplace no) (effects (font (size 1.27 1.27))))
  (property "Datasheet" "" (at 264.16 63.5 0) (hide yes) (show_name no) (do_not_autoplace no) (effects (font (size 1.27 1.27))))
  (property "Description" "Unpolarized capacitor" (at 264.16 63.5 0) (hide yes) (show_name no) (do_not_autoplace no) (effects (font (size 1.27 1.27))))
  (property "MPN" "CL05B224KO5NNNC" (at 264.16 63.5 0) (hide yes) (show_name no) (do_not_autoplace no) (effects (font (size 1.27 1.27))))
  (property "Manufacturer" "Samsung Electro-Mechanics" (at 264.16 63.5 0) (hide yes) (show_name no) (do_not_autoplace no) (effects (font (size 1.27 1.27))))
  (property "LCSC" "C16772" (at 264.16 63.5 0) (hide yes) (show_name no) (do_not_autoplace no) (effects (font (size 1.27 1.27))))
  (pin "1")
  (pin "2"))
 (symbol
  (lib_id "power:GND")
  (at 264.16 67.31 0)
  (unit 1)
  (body_style 1)
  (exclude_from_sim no)
  (in_bom yes)
  (on_board yes)
  (in_pos_files yes)
  (dnp no)
  (property "Reference" "#PWR07010" (at 264.16 67.31 0) (hide yes) (show_name no) (do_not_autoplace no) (effects (font (size 1.27 1.27))))
  (property "Value" "GND" (at 264.16 70.61 0) (show_name no) (do_not_autoplace no) (effects (font (size 1.27 1.27)) (justify top)))
  (property "Footprint" "" (at 264.16 67.31 0) (hide yes) (show_name no) (do_not_autoplace no) (effects (font (size 1.27 1.27))))
  (property "Datasheet" "" (at 264.16 67.31 0) (hide yes) (show_name no) (do_not_autoplace no) (effects (font (size 1.27 1.27))))
  (property "Description" "" (at 264.16 67.31 0) (hide yes) (show_name no) (do_not_autoplace no) (effects (font (size 1.27 1.27))))
  (pin "1"))
 (symbol
  (lib_id "Device:C")
  (at 222.25 43.18 180)
  (unit 1)
  (body_style 1)
  (exclude_from_sim no)
  (in_bom yes)
  (on_board yes)
  (in_pos_files yes)
  (dnp no)
  (property "Reference" "C64" (at 219.318 42.18 0) (show_name no) (do_not_autoplace no) (effects (font (size 1.27 1.27)) (justify left)))
  (property "Value" "100n" (at 219.318 44.18 0) (show_name no) (do_not_autoplace no) (effects (font (size 1.27 1.27)) (justify left)))
  (property "Footprint" "Capacitor_SMD:C_0402_1005Metric" (at 222.25 43.18 0) (hide yes) (show_name no) (do_not_autoplace no) (effects (font (size 1.27 1.27))))
  (property "Datasheet" "" (at 222.25 43.18 0) (hide yes) (show_name no) (do_not_autoplace no) (effects (font (size 1.27 1.27))))
  (property "Description" "Unpolarized capacitor" (at 222.25 43.18 0) (hide yes) (show_name no) (do_not_autoplace no) (effects (font (size 1.27 1.27))))
  (property "MPN" "CL05B104KO5NNNC" (at 222.25 43.18 0) (hide yes) (show_name no) (do_not_autoplace no) (effects (font (size 1.27 1.27))))
  (property "Manufacturer" "Samsung Electro-Mechanics" (at 222.25 43.18 0) (hide yes) (show_name no) (do_not_autoplace no) (effects (font (size 1.27 1.27))))
  (property "LCSC" "C1525" (at 222.25 43.18 0) (hide yes) (show_name no) (do_not_autoplace no) (effects (font (size 1.27 1.27))))
  (pin "1")
  (pin "2"))
 (symbol
  (lib_id "power:GND")
  (at 222.25 46.99 0)
  (unit 1)
  (body_style 1)
  (exclude_from_sim no)
  (in_bom yes)
  (on_board yes)
  (in_pos_files yes)
  (dnp no)
  (property "Reference" "#PWR07011" (at 222.25 46.99 0) (hide yes) (show_name no) (do_not_autoplace no) (effects (font (size 1.27 1.27))))
  (property "Value" "GND" (at 222.25 50.29 0) (show_name no) (do_not_autoplace no) (effects (font (size 1.27 1.27)) (justify top)))
  (property "Footprint" "" (at 222.25 46.99 0) (hide yes) (show_name no) (do_not_autoplace no) (effects (font (size 1.27 1.27))))
  (property "Datasheet" "" (at 222.25 46.99 0) (hide yes) (show_name no) (do_not_autoplace no) (effects (font (size 1.27 1.27))))
  (property "Description" "" (at 222.25 46.99 0) (hide yes) (show_name no) (do_not_autoplace no) (effects (font (size 1.27 1.27))))
  (pin "1"))
 (symbol
  (lib_id "Device:C")
  (at 209.55 43.18 180)
  (unit 1)
  (body_style 1)
  (exclude_from_sim no)
  (in_bom yes)
  (on_board yes)
  (in_pos_files yes)
  (dnp no)
  (property "Reference" "C65" (at 206.618 42.18 0) (show_name no) (do_not_autoplace no) (effects (font (size 1.27 1.27)) (justify left)))
  (property "Value" "10u/6.3V" (at 206.618 44.18 0) (show_name no) (do_not_autoplace no) (effects (font (size 1.27 1.27)) (justify left)))
  (property "Footprint" "Capacitor_SMD:C_0402_1005Metric" (at 209.55 43.18 0) (hide yes) (show_name no) (do_not_autoplace no) (effects (font (size 1.27 1.27))))
  (property "Datasheet" "" (at 209.55 43.18 0) (hide yes) (show_name no) (do_not_autoplace no) (effects (font (size 1.27 1.27))))
  (property "Description" "Unpolarized capacitor" (at 209.55 43.18 0) (hide yes) (show_name no) (do_not_autoplace no) (effects (font (size 1.27 1.27))))
  (property "MPN" "CL05A106MQ5NUNC" (at 209.55 43.18 0) (hide yes) (show_name no) (do_not_autoplace no) (effects (font (size 1.27 1.27))))
  (property "Manufacturer" "Samsung Electro-Mechanics" (at 209.55 43.18 0) (hide yes) (show_name no) (do_not_autoplace no) (effects (font (size 1.27 1.27))))
  (property "LCSC" "C15525" (at 209.55 43.18 0) (hide yes) (show_name no) (do_not_autoplace no) (effects (font (size 1.27 1.27))))
  (pin "1")
  (pin "2"))
 (symbol
  (lib_id "power:GND")
  (at 209.55 46.99 0)
  (unit 1)
  (body_style 1)
  (exclude_from_sim no)
  (in_bom yes)
  (on_board yes)
  (in_pos_files yes)
  (dnp no)
  (property "Reference" "#PWR07012" (at 209.55 46.99 0) (hide yes) (show_name no) (do_not_autoplace no) (effects (font (size 1.27 1.27))))
  (property "Value" "GND" (at 209.55 50.29 0) (show_name no) (do_not_autoplace no) (effects (font (size 1.27 1.27)) (justify top)))
  (property "Footprint" "" (at 209.55 46.99 0) (hide yes) (show_name no) (do_not_autoplace no) (effects (font (size 1.27 1.27))))
  (property "Datasheet" "" (at 209.55 46.99 0) (hide yes) (show_name no) (do_not_autoplace no) (effects (font (size 1.27 1.27))))
  (property "Description" "" (at 209.55 46.99 0) (hide yes) (show_name no) (do_not_autoplace no) (effects (font (size 1.27 1.27))))
  (pin "1"))
 (symbol
  (lib_id "Device:C")
  (at 191.77 43.18 180)
  (unit 1)
  (body_style 1)
  (exclude_from_sim no)
  (in_bom yes)
  (on_board yes)
  (in_pos_files yes)
  (dnp no)
  (property "Reference" "C66" (at 188.838 42.18 0) (show_name no) (do_not_autoplace no) (effects (font (size 1.27 1.27)) (justify left)))
  (property "Value" "100n" (at 188.838 44.18 0) (show_name no) (do_not_autoplace no) (effects (font (size 1.27 1.27)) (justify left)))
  (property "Footprint" "Capacitor_SMD:C_0402_1005Metric" (at 191.77 43.18 0) (hide yes) (show_name no) (do_not_autoplace no) (effects (font (size 1.27 1.27))))
  (property "Datasheet" "" (at 191.77 43.18 0) (hide yes) (show_name no) (do_not_autoplace no) (effects (font (size 1.27 1.27))))
  (property "Description" "Unpolarized capacitor" (at 191.77 43.18 0) (hide yes) (show_name no) (do_not_autoplace no) (effects (font (size 1.27 1.27))))
  (property "MPN" "CL05B104KO5NNNC" (at 191.77 43.18 0) (hide yes) (show_name no) (do_not_autoplace no) (effects (font (size 1.27 1.27))))
  (property "Manufacturer" "Samsung Electro-Mechanics" (at 191.77 43.18 0) (hide yes) (show_name no) (do_not_autoplace no) (effects (font (size 1.27 1.27))))
  (property "LCSC" "C1525" (at 191.77 43.18 0) (hide yes) (show_name no) (do_not_autoplace no) (effects (font (size 1.27 1.27))))
  (pin "1")
  (pin "2"))
 (symbol
  (lib_id "power:GND")
  (at 191.77 46.99 0)
  (unit 1)
  (body_style 1)
  (exclude_from_sim no)
  (in_bom yes)
  (on_board yes)
  (in_pos_files yes)
  (dnp no)
  (property "Reference" "#PWR07013" (at 191.77 46.99 0) (hide yes) (show_name no) (do_not_autoplace no) (effects (font (size 1.27 1.27))))
  (property "Value" "GND" (at 191.77 50.29 0) (show_name no) (do_not_autoplace no) (effects (font (size 1.27 1.27)) (justify top)))
  (property "Footprint" "" (at 191.77 46.99 0) (hide yes) (show_name no) (do_not_autoplace no) (effects (font (size 1.27 1.27))))
  (property "Datasheet" "" (at 191.77 46.99 0) (hide yes) (show_name no) (do_not_autoplace no) (effects (font (size 1.27 1.27))))
  (property "Description" "" (at 191.77 46.99 0) (hide yes) (show_name no) (do_not_autoplace no) (effects (font (size 1.27 1.27))))
  (pin "1"))
 (symbol
  (lib_id "power:+3V3")
  (at 180.34 39.37 0)
  (unit 1)
  (body_style 1)
  (exclude_from_sim no)
  (in_bom yes)
  (on_board yes)
  (in_pos_files yes)
  (dnp no)
  (property "Reference" "#PWR07014" (at 180.34 39.37 0) (hide yes) (show_name no) (do_not_autoplace no) (effects (font (size 1.27 1.27))))
  (property "Value" "+3V3" (at 180.34 36.07 0) (show_name no) (do_not_autoplace no) (effects (font (size 1.27 1.27)) (justify bottom)))
  (property "Footprint" "" (at 180.34 39.37 0) (hide yes) (show_name no) (do_not_autoplace no) (effects (font (size 1.27 1.27))))
  (property "Datasheet" "" (at 180.34 39.37 0) (hide yes) (show_name no) (do_not_autoplace no) (effects (font (size 1.27 1.27))))
  (property "Description" "" (at 180.34 39.37 0) (hide yes) (show_name no) (do_not_autoplace no) (effects (font (size 1.27 1.27))))
  (pin "1"))
 (wire
  (pts (xy 209.55 62.23) (xy 212.09 62.23))
  (stroke (width 0) (type default)))
 (wire
  (pts (xy 180.34 39.37) (xy 191.77 39.37))
  (stroke (width 0) (type default)))
 (wire
  (pts (xy 191.77 39.37) (xy 209.55 39.37))
  (stroke (width 0) (type default)))
 (wire
  (pts (xy 209.55 39.37) (xy 222.25 39.37))
  (stroke (width 0) (type default)))
 (wire
  (pts (xy 222.25 39.37) (xy 226.06 39.37))
  (stroke (width 0) (type default)))
 (wire
  (pts (xy 226.06 39.37) (xy 226.06 53.34))
  (stroke (width 0) (type default)))
 (wire
  (pts (xy 226.06 53.34) (xy 226.06 54.61))
  (stroke (width 0) (type default)))
 (wire
  (pts (xy 226.06 53.34) (xy 228.6 53.34))
  (stroke (width 0) (type default)))
 (wire
  (pts (xy 228.6 53.34) (xy 228.6 54.61))
  (stroke (width 0) (type default)))
 (wire
  (pts (xy 242.57 59.69) (xy 246.38 59.69))
  (stroke (width 0) (type default)))
 (wire
  (pts (xy 246.38 59.69) (xy 264.16 59.69))
  (stroke (width 0) (type default)))
 (wire
  (pts (xy 207.01 64.77) (xy 212.09 64.77))
  (stroke (width 0) (type default)))
 (wire
  (pts (xy 207.01 67.31) (xy 212.09 67.31))
  (stroke (width 0) (type default)))
 (junction
  (at 191.77 39.37)
  (diameter 0)
  (color 0 0 0 0))
 (junction
  (at 209.55 39.37)
  (diameter 0)
  (color 0 0 0 0))
 (junction
  (at 222.25 39.37)
  (diameter 0)
  (color 0 0 0 0))
 (junction
  (at 226.06 53.34)
  (diameter 0)
  (color 0 0 0 0)))
